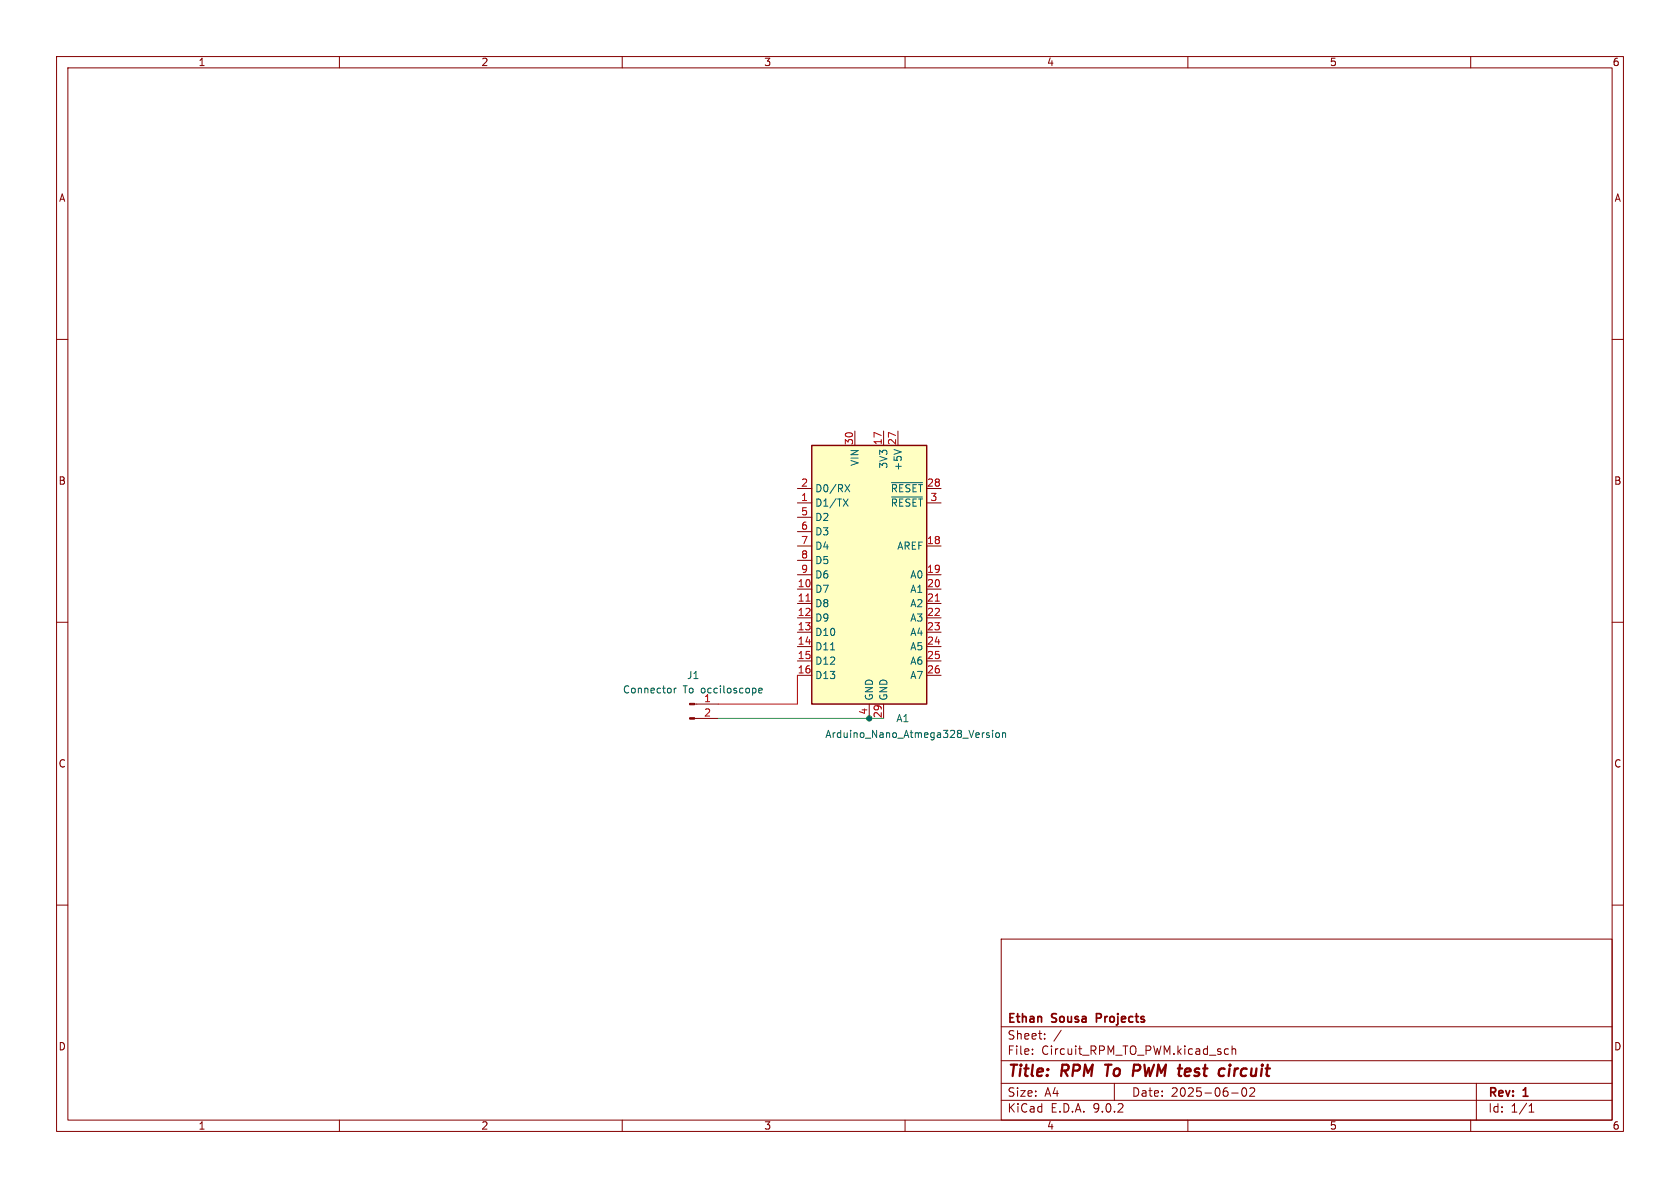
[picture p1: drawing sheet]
<svg xmlns="http://www.w3.org/2000/svg" width="297mm" height="210mm" viewBox="0 0 297 210" stroke-linecap="round" stroke-linejoin="round" font-family="sans-serif">
<g fill="none" stroke="#840000" stroke-width=".18">
<path d="M10 10h277v190h-277zM12 12h273v186h-273zM60 10v2M110 10v2M160 10v2M210 10v2M260 10v2M10 60h2M285 60h2M10 110h2M285 110h2M122.8 124.5h4.2"/>
<path d="M122.8 127h4.2M10 160h2M177 166h108v32h-108zM285 160h2M60 198v2M110 198v2M160 198v2M177 194.5h108M177 191.5h108M177 187.5h108M177 181.5h108M182.5 186.3v.1"/>
<path d="M182.5 185.5v.1M184.7 183.6v.1M184.7 182.8v.1M187.6 182.1l-1.3 2M197 191.5v3M210 198v2M216.6 186.3h.6M216.6 185.5h.6M217.7 193.2h1.2M217.8 185.5l.2-.1 .4 .1 .1 .9M217.8 184.9v1.5M219.7 192.4l.2-.1a.81 .81 0 0 1 .6 .6 .81 .81 0 0 1-.3 .8l-.2 .1a.81 .81 0 0 1-.3-1.4z"/>
<path d="M221 192.4l.5-.1 .2 .1 .1 .3-.9 1.1h.9M260 198v2M261 191.5v6.5M270.3 196.6h.9M270.3 195.5l.4-.4v1.5"/>
</g>
<path d="M195.4 188.2h1.1M195.9 188.2l-.2 2M200.5 188.2h.8M201.3 189.2l-.9 .1M217.4 188.9l-.2 1.3M217.5 188.2l-.1 .2M217.5 188.2l-.2 .1 .1 .1M217.5 188.2v.1l-.1 .1" fill="none" stroke="#840000" stroke-width=".4"/>
<path d="M193.8 180h.6M194.4 179.2h-.6v1.5" fill="none" stroke="#840000" stroke-width=".3"/>
<g fill="#840000" stroke="#840000" stroke-width=".18">
<path d="M121.9 124.3h.9v.3h-.9z"/>
<path d="M121.9 126.9h.9v.2h-.9z"/>
</g>
<path d="M119.2 121.7v.8M119.6 121.7l-.4 .2M134.1 122.1l.6-.1v-.3h-.4l-.2 .1 .1 .6h.5" fill="none" stroke="#006464" stroke-width=".18"/>
<path d="M143.5 78.7h20.3v45.8h-20.3z" fill="#ffffc2"/>
<path d="M143.5 78.7h20.3v45.8h-20.3z" fill="none" stroke="#840000" stroke-width=".25"/>
<g fill="none" stroke="#840000" stroke-width=".18">
<path d="M151.1 76.2v2.5M156.2 76.2v2.5M158.7 76.2v2.5M141 86.4h2.5M141 88.9h2.5M141 91.4h2.5M141 94h2.5M141 96.5h2.5M141 99.1h2.5M163.8 86.4h2.6M163.8 88.9h2.6M163.8 96.5h2.6"/>
<path d="M141 101.6h2.5M141 104.1h2.5M141 106.7h2.5M141 109.2h2.5M141 111.8h2.5M141 114.3h2.5M141 116.8h2.5M141 119.4h2.5M163.8 101.6h2.6M163.8 104.1h2.6M163.8 106.7h2.6M163.8 109.2h2.6"/>
<path d="M163.8 111.8h2.6M163.8 114.3h2.6M163.8 116.8h2.6M163.8 119.4h2.6M153.7 124.5v2.5M156.2 124.5v2.5"/>
</g>
<g fill="none" stroke="#006464" stroke-width=".18">
<path d="M158.1 79.5l1.2 .4M149.1 88.2l.8 1.3M149.4 85.7l.8 1.2M149.9 88.2l-.8 1.3M150.2 85.7l-.8 1.2M157.6 85.3h5.5M157.6 87.9h5.5M146.8 114.9h.8M174.6 130h.3v.2l-.1 .2h-.3M174.6 129.5l.3 .1M175.5 129.1v.1M175.5 129.5v.9"/>
<path d="M176.1 129.6l.3-.1 .3 .3v.3l-.3 .3-.3-.1-.1-.2zM177.2 129.6l.2-.1 .3 .1 .1 .8M177.2 129.5v.9"/>
</g>
<path d="M142.5 106.3h.7M165.3 106.3h.8" fill="none" stroke="#a90000" stroke-width=".18"/>
<path d="M127 127h29.2" fill="none" stroke="#009600" stroke-width=".18"/>
<path d="M141 119.4v5.1h-14" fill="none" stroke="#f00" stroke-width=".18"/>
<circle cx="153.7" cy="127" r=".46" fill="#009600" stroke="#009600" stroke-width=".18"/>
<g font-size="2.8" fill="#840000">
<text x="178" y="190.9">Title:</text>
<text x="187.7" y="190.9">RPM</text>
<text x="196.3" y="190.9">To</text>
<text x="201.9" y="190.9">PWM test</text>
<text x="218.8" y="190.9">circuit</text>
</g>
<g font-size="2.1" fill="#840000">
<text x="178" y="184">Sheet:</text>
<text x="178" y="181.2">Ethan</text>
<text x="186" y="181.2">Sousa</text>
<text x="194.5" y="181.2">Projects</text>
<text x="178" y="186.7">File:</text>
<text x="184.1" y="186.7">Circuit_RPM_TO_PWM.kicad_sch</text>
<text x="178" y="196.9">KiCad</text>
<text x="178" y="194.1">Size:</text>
<text x="184.7" y="194.1">A4</text>
<text x="185.7" y="196.9">E.D.A.</text>
<text x="193.3" y="196.9">9.0.2</text>
<text x="200" y="194.1">Date:</text>
<text x="207" y="194.1">2025-06-02</text>
<text x="263" y="194.3">Rev:</text>
<text x="263" y="196.9">Id:</text>
<text x="267.1" y="196.9">1/1</text>
<text x="269.4" y="194.3">1</text>
</g>
<g font-size="1.8" fill="#840000">
<text x="35" y="11.9">1</text>
<text x="85" y="11.9">2</text>
<text x="135" y="11.9">3</text>
<text x="185" y="11.9">4</text>
<text x="235" y="11.9">5</text>
<text x="285" y="11.9">6</text>
<text x="10.3" y="35.9">A</text>
<text x="285.3" y="35.9">A</text>
<text x="10.3" y="85.9">B</text>
<text x="285.3" y="85.9">B</text>
<text x="10.3" y="135.9">C</text>
<text x="285.3" y="135.9">C</text>
<text x="10.3" y="185.9">D</text>
<text x="285.3" y="185.9">D</text>
<text x="35" y="199.9">1</text>
<text x="85" y="199.9">2</text>
<text x="135" y="199.9">3</text>
<text x="185" y="199.9">4</text>
<text x="235" y="199.9">5</text>
<text x="285" y="199.9">6</text>
</g>
<g font-size="1.8" fill="#a90000">
<text x="150.9" y="78.8" transform="rotate(-90 150.9 78.8)">30</text>
<text x="156" y="78.8" transform="rotate(-90 156 78.8)">17</text>
<text x="158.5" y="78.8" transform="rotate(-90 158.5 78.8)">27</text>
<text x="141.5" y="86.1">2</text>
<text x="141.5" y="88.6">1</text>
<text x="163.8" y="86.1">28</text>
<text x="164.4" y="88.6">3</text>
<text x="141.5" y="91.2">5</text>
<text x="141.5" y="93.7">6</text>
<text x="141.5" y="96.3">7</text>
<text x="141.5" y="98.8">8</text>
<text x="141.5" y="101.3">9</text>
<text x="163.8" y="96.3">18</text>
<text x="163.8" y="101.3">19</text>
<text x="140.9" y="103.9">10</text>
<text x="140.9" y="106.4">11</text>
<text x="163.8" y="103.9">20</text>
<text x="163.8" y="106.4">21</text>
<text x="140.9" y="109">12</text>
<text x="140.9" y="111.5">13</text>
<text x="163.8" y="109">22</text>
<text x="163.8" y="111.5">23</text>
<text x="140.9" y="114">14</text>
<text x="140.9" y="116.6">15</text>
<text x="140.9" y="119.1">16</text>
<text x="163.8" y="114">24</text>
<text x="163.8" y="116.6">25</text>
<text x="163.8" y="119.1">26</text>
<text x="124.4" y="126.7">2</text>
<text x="153.4" y="126.4" transform="rotate(-90 153.4 126.4)">4</text>
<text x="156" y="127" transform="rotate(-90 156 127)">29</text>
</g>
<g font-size="1.8" fill="#006464">
<text x="152" y="82.5" transform="rotate(-90 152 82.5)">VIN</text>
<text x="157.1" y="83" transform="rotate(-90 157.1 83)">3V3</text>
<text x="159.6" y="83.3" transform="rotate(-90 159.6 83.3)">+5V</text>
<text x="144" y="87.2">D0/RX</text>
<text x="144" y="89.8">D1/TX</text>
<text x="157.4" y="87.2">~{RESET}</text>
<text x="157.4" y="89.8">~{RESET}</text>
<text x="144" y="92.3">D2</text>
<text x="144" y="94.8">D3</text>
<text x="144" y="97.4">D4</text>
<text x="144" y="99.9">D5</text>
<text x="158.5" y="97.4">AREF</text>
<text x="144" y="102.5">D6</text>
<text x="144" y="105">D7</text>
<text x="144" y="107.5">D8</text>
<text x="160.8" y="102.5">A0</text>
<text x="160.8" y="105">A1</text>
<text x="160.8" y="107.5">A2</text>
<text x="144" y="110.1">D9</text>
<text x="144" y="112.6">D10</text>
<text x="160.8" y="110.1">A3</text>
<text x="160.8" y="112.6">A4</text>
<text x="144" y="115.2">D11</text>
<text x="144" y="117.7">D12</text>
<text x="160.8" y="115.2">A5</text>
<text x="160.8" y="117.7">A6</text>
<text x="110" y="122.8">Connector</text>
<text x="120.8" y="122.8">To occiloscope</text>
<text x="121.4" y="120.2">J1</text>
<text x="124.4" y="124.2">1</text>
<text x="144" y="120.2">D13</text>
<text x="154.5" y="124" transform="rotate(-90 154.5 124)">GND</text>
<text x="157.1" y="124" transform="rotate(-90 157.1 124)">GND</text>
<text x="160.8" y="120.2">A7</text>
<text x="145.8" y="130.7">Arduino_Nano_Atmega328_Version</text>
<text x="158.4" y="127.9">A1</text>
</g>
</svg>
